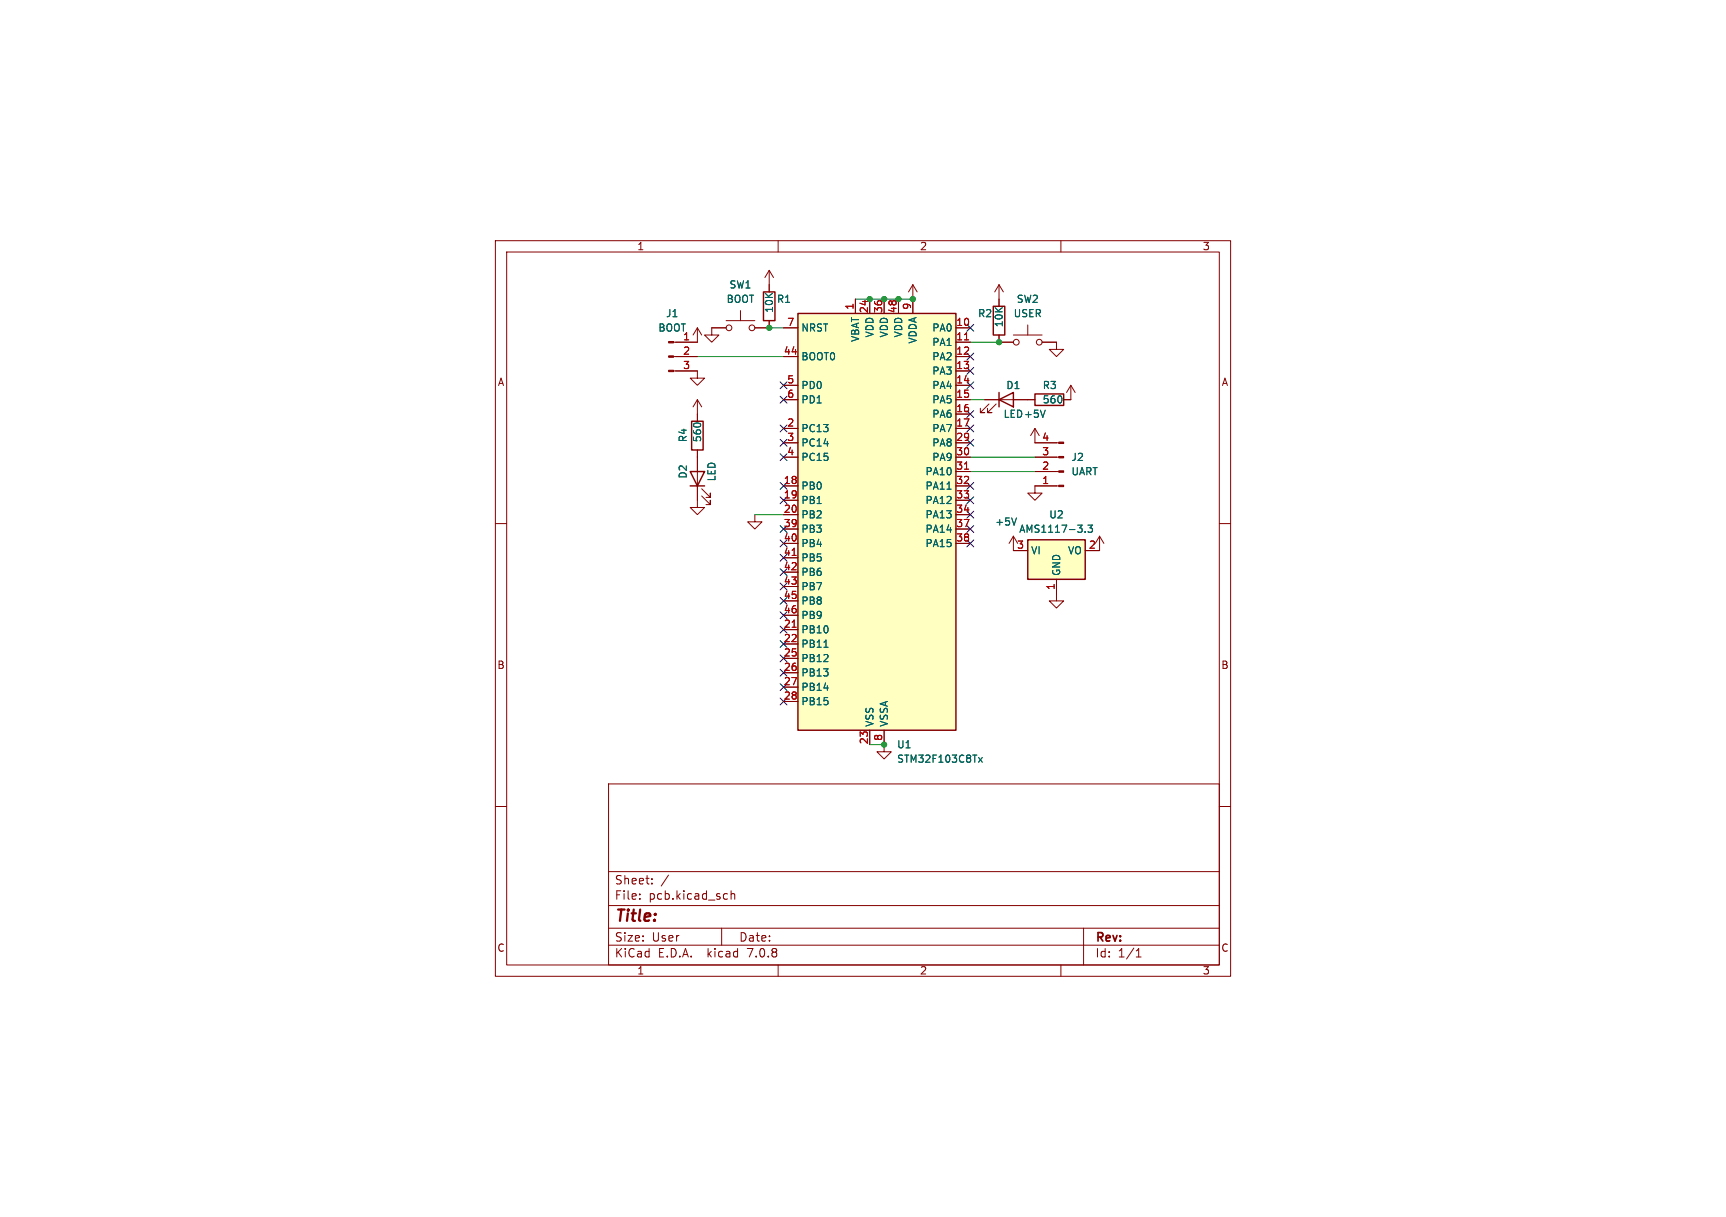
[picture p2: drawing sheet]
<svg xmlns="http://www.w3.org/2000/svg" width="210mm" height="148mm" viewBox="0 0 210 148" stroke-linecap="round" stroke-linejoin="round" font-family="sans-serif">
<g fill="none" stroke="#840000" stroke-width=".12">
<path d="M60.3 29.3h89.4v89.4h-89.4zM61.6 30.6h86.8v86.8h-86.8zM84.8 39.9v1.7h-2.9M84.8 39.9l-.5 .8M84.8 39.9l.6 .8M88.3 39.9h-1.7v.8h.9l-.9 .9-.9-.9h.9M88.3 39h3.5M90.1 37.8v1.2M93.6 39v.9h-1.8M93.6 32.9l-.5 .9M93.6 32.9v2.6M93.6 32.9l.5 .9"/>
<path d="M94.7 29.3v1.3M95.3 39.9h1.8M104.1 36.4v1.7M105.8 36.4v1.7M107.6 36.4v1.7M109.3 36.4v1.7M111.1 34.6v3.5M111.1 34.6l-.6 .9M111.1 34.6l.5 .9M116.3 39.9h1.8M121.6 34.6v2.6M121.6 34.6l-.6 .9"/>
<path d="M121.6 34.6l.5 .9M125 39.5v1.2M129.1 29.3v1.3M81.9 45.1h2.9v.9h.9l-.9 .9-.8-.9h.8M81.9 43.4h2.9M84.8 54.7v7h.9l-.9 .9-.8-.9h.8M84.8 48.6v2.6M84.8 48.6l-.5 .9M84.8 48.6l.6 .9M85.4 59.4l1 1.1v-.5v.5h-.5M95.3 43.4h1.8M95.3 46.9h1.8"/>
<path d="M95.3 48.6h1.8M95.3 52.1h1.8M95.3 59.1h1.8M95.3 53.8h1.8M95.3 55.6h1.8M116.3 41.6h1.8M116.3 43.4h1.8M116.3 45.1h1.8M116.3 46.9h1.8M116.3 48.6h1.8M116.3 50.4h1.8M116.3 52.1h1.8"/>
<path d="M116.3 59.1h1.8M116.3 53.8h1.8M116.3 55.6h1.8M116.3 57.3h1.8M119.8 48.6h6.1M120.3 49.1l-1 1.1h.5h-.5v-.5M121.2 49.1l-1 1.1h.5h-.5v-.5M121.6 40.7v.9h1.7M123.3 40.7h3.5M125.9 52.1v1.7h2.9M125.9 55.6h2.9M125.9 57.3h2.9"/>
<path d="M125.9 52.1l-.5 .9M125.9 52.1l.5 .9M126.8 41.6h1.7v.9h.9l-.9 .9-.8-.9h.8M128.8 59.1h-2.9v.9h.9l-.9 .8-.9-.8h.9M130.3 46.9v1.7h-.9M130.3 46.9l-.5 .8M130.3 46.9l.5 .8M60.3 63.7h1.3M85.4 60.3l1 1.1v-.6v.6h-.5M91.8 62.6v.9h.9l-.9 .8-.8-.8h.8M95.3 60.8h1.8M95.3 62.6h1.8"/>
<path d="M95.3 76.6h1.8M95.3 78.3h1.8M95.3 64.3h1.8M95.3 66.1h1.8M95.3 67.8h1.8M95.3 69.6h1.8M95.3 71.3h1.8M95.3 73.1h1.8M95.3 74.8h1.8M116.3 60.8h1.8M116.3 62.6h1.8M116.3 64.3h1.8"/>
<path d="M116.3 66.1h1.8M123.3 65.2v1.8h1.7M123.3 65.2l-.5 .9M123.3 65.2l.5 .9M128.5 70.5v2.6h.9l-.9 .8-.8-.8h.8M133.8 65.2v1.8h-1.8M133.8 65.2l-.5 .9M133.8 65.2l.5 .9M148.4 63.7h1.3M60.3 98.1h1.3M74 95.3h74.4v22.1h-74.4zM95.3 80.1h1.8"/>
<path d="M95.3 81.8h1.8M95.3 83.6h1.8M95.3 85.3h1.8M105.8 88.8v1.8M107.6 88.8v2.6h.8l-.8 .9-.9-.9h.9M148.4 98.1h1.3M74 114.9h74.4M74 112.9h74.4M74 110.1h74.4M74 106h74.4M77.8 109.3v.1M77.8 108.7v.1"/>
<path d="M79.3 107.4v.1M79.3 106.9v.1M81.3 106.4l-.8 1.3M87.8 112.9v2M88.4 108.7h.1M88.5 109.3l-.1 .1M89 108.3v1.1M89 108.8l.1-.1h.2l.1 .7M94.7 117.4v1.3M129.1 117.4v1.3M131.8 112.9v4.5M138.2 116.4h.6"/>
<path d="M138.2 115.6l.3-.3v1.1"/>
<circle cx="88.7" cy="39.9" r=".35"/>
<circle cx="91.5" cy="39.9" r=".35"/>
<circle cx="123.6" cy="41.6" r=".35"/>
<circle cx="126.4" cy="41.6" r=".35"/>
</g>
<path d="M92.9 35.5h1.4v3.5h-1.4zM97.1 38.1h19.2v50.7h-19.2zM120.9 37.2h1.3v3.5h-1.3zM84 57.3h1.7l-.9 1.8zM84 59.1h1.7M84.2 51.2h1.3v3.5h-1.3zM121.6 48.6l1.7-.9v1.8zM121.6 47.7v1.8M125.9 47.9h3.5v1.4h-3.5zM125 65.6h7v4.9h-7z" fill="none" stroke="#840000" stroke-width=".17"/>
<g fill="#ffffc2" stroke="#ffffc2" stroke-width=".12">
<path d="M97.1 38.1h19.2v50.7h-19.2z"/>
<path d="M125 65.6h7v4.9h-7z"/>
</g>
<path d="M117.3 41.3h.5M117.3 57.1h.5M96.4 76.3h.5M96.4 67.5h.5" fill="none" stroke="#a90000" stroke-width=".12"/>
<path d="M115.2 59.5h.5M127.2 49.9l-.3 .9M100.2 78.7h.5M123.7 63l-.3 .9M132 64.7h.1M132.4 63.9h.5l-.3 .3 .3 .1v.4h-.2h-.3M119.1 92.1l.4 .6M119.5 92.1l-.4 .6" fill="none" stroke="#006464" stroke-width=".12"/>
<g fill="#840000" stroke="#840000" stroke-width=".12">
<path d="M81.4 45h.5v.2h-.5z"/>
<path d="M81.4 43.3h.5v.2h-.5z"/>
<path d="M81.4 41.5h.5v.2h-.5z"/>
<path d="M128.8 53.8h.6v.1h-.6z"/>
<path d="M128.8 55.5h.6v.2h-.6z"/>
<path d="M128.8 57.3h.6v.1h-.6z"/>
<path d="M128.8 59h.6v.2h-.6z"/>
</g>
<path d="M93.6 39.9h1.7M104.1 36.4h7M84.8 43.4h10.5M118.1 57.3h7.8M118.1 55.6h7.8M118.1 48.6h1.7M118.1 41.6h3.5M91.8 62.6h3.5M105.8 90.6h1.8" fill="none" stroke="#009600" stroke-width=".12"/>
<g fill="none" stroke="#000084" stroke-width=".12">
<path d="M117.6 39.4l.9 .9M118.5 39.4l-.9 .9M94.9 58.7l.9 .8M94.9 48.2l.9 .8M94.9 55.2l.9 .8M94.9 46.4l.9 .9M94.9 51.7l.9 .8M94.9 53.4l.9 .9M95.8 58.7l-.9 .8M95.8 48.2l-.9 .8M95.8 55.2l-.9 .8M95.8 46.4l-.9 .9"/>
<path d="M95.8 51.7l-.9 .8M95.8 53.4l-.9 .9M117.6 42.9l.9 .9M117.6 46.4l.9 .9M117.6 49.9l.9 .9M117.6 51.7l.9 .8M117.6 58.7l.9 .8M117.6 53.4l.9 .9M117.6 44.7l.9 .8M118.5 49.9l-.9 .9M118.5 58.7l-.9 .8M118.5 44.7l-.9 .8"/>
<path d="M118.5 51.7l-.9 .8M118.5 42.9l-.9 .9M118.5 46.4l-.9 .9M118.5 53.4l-.9 .9M94.9 72.7l.9 .8M94.9 67.4l.9 .9M94.9 70.9l.9 .8M94.9 76.1l.9 .9M94.9 74.4l.9 .8M94.9 60.4l.9 .9M94.9 65.7l.9 .8M94.9 63.9l.9 .9"/>
<path d="M94.9 69.2l.9 .8M94.9 79.6l.9 .9M94.9 77.9l.9 .8M95.8 72.7l-.9 .8M95.8 67.4l-.9 .9M95.8 70.9l-.9 .8M95.8 76.1l-.9 .9M95.8 74.4l-.9 .8M95.8 60.4l-.9 .9M95.8 65.7l-.9 .8M95.8 63.9l-.9 .9M95.8 69.2l-.9 .8"/>
<path d="M95.8 79.6l-.9 .9M95.8 77.9l-.9 .8M117.6 63.9l.9 .9M117.6 62.2l.9 .8M117.6 65.7l.9 .8M117.6 60.4l.9 .9M118.5 63.9l-.9 .9M118.5 62.2l-.9 .8M118.5 65.7l-.9 .8M118.5 60.4l-.9 .9M94.9 81.4l.9 .8M94.9 83.1l.9 .9"/>
<path d="M94.9 84.9l.9 .8M95.8 81.4l-.9 .8M95.8 83.1l-.9 .9M95.8 84.9l-.9 .8"/>
</g>
<g fill="#009600" stroke="#009600" stroke-width=".12">
<circle cx="109.3" cy="36.4" r=".31"/>
<circle cx="111.1" cy="36.4" r=".31"/>
<circle cx="121.6" cy="41.6" r=".31"/>
<circle cx="107.6" cy="36.4" r=".31"/>
<circle cx="105.8" cy="36.4" r=".31"/>
<circle cx="93.6" cy="39.9" r=".31"/>
<circle cx="107.6" cy="90.6" r=".31"/>
</g>
<text font-size="1.9" fill="#840000" x="74.7" y="112.5">Title:</text>
<g font-size="1.4" fill="#840000">
<text x="74.7" y="107.7">Sheet:</text>
<text x="74.7" y="109.6">File:</text>
<text x="78.9" y="109.6">pcb.kicad_sch</text>
<text x="74.7" y="116.6">KiCad</text>
<text x="74.7" y="114.7">Size:</text>
<text x="79.3" y="114.7">User</text>
<text x="80" y="116.6">E.D.A.</text>
<text x="86.2" y="116.6">kicad</text>
<text x="89.9" y="114.7">Date:</text>
<text x="91.1" y="116.6">7.0.8</text>
<text x="133.2" y="114.8">Rev:</text>
<text x="133.2" y="116.6">Id:</text>
<text x="136" y="116.6">1/1</text>
</g>
<g font-size="1.2" fill="#840000">
<text x="77.5" y="30.6">1</text>
<text x="111.9" y="30.6">2</text>
<text x="146.3" y="30.6">3</text>
<text x="60.5" y="47.1">A</text>
<text x="148.6" y="47.1">A</text>
<text x="60.4" y="81.5">B</text>
<text x="148.5" y="81.5">B</text>
<text x="60.4" y="115.9">C</text>
<text x="77.5" y="118.6">1</text>
<text x="111.9" y="118.6">2</text>
<text x="146.3" y="118.6">3</text>
<text x="148.5" y="115.9">C</text>
</g>
<g font-size="1.2" fill="#006464">
<text x="88.7" y="35.2">SW1</text>
<text x="80" y="40.5">BOOT</text>
<text x="81" y="38.7">J1</text>
<text x="88.3" y="37">BOOT</text>
<text x="94.2" y="38.1" transform="rotate(-90 94.2 38.1)">10K</text>
<text x="94.5" y="37">R1</text>
<text x="97.4" y="40.5">NRST</text>
<text x="104.7" y="41.6" transform="rotate(-90 104.7 41.6)">VBAT</text>
<text x="106.4" y="41.1" transform="rotate(-90 106.4 41.1)">VDD</text>
<text x="108.2" y="41.1" transform="rotate(-90 108.2 41.1)">VDD</text>
<text x="109.9" y="41.1" transform="rotate(-90 109.9 41.1)">VDD</text>
<text x="111.7" y="41.9" transform="rotate(-90 111.7 41.9)">VDDA</text>
<text x="113.4" y="40.5">PA0</text>
<text x="118.9" y="38.7">R2</text>
<text x="122.1" y="39.9" transform="rotate(-90 122.1 39.9)">10K</text>
<text x="123.3" y="38.7">USER</text>
<text x="123.6" y="37">SW2</text>
<text x="97.4" y="44">BOOT0</text>
<text x="97.4" y="47.5">PD0</text>
<text x="113.4" y="42.2">PA1</text>
<text x="113.4" y="44">PA2</text>
<text x="113.4" y="45.7">PA3</text>
<text x="113.4" y="47.5">PA4</text>
<text x="122.4" y="47.5">D1</text>
<text x="126.8" y="47.5">R3</text>
<text x="83.7" y="53.8" transform="rotate(-90 83.7 53.8)">R4</text>
<text x="85.4" y="53.8" transform="rotate(-90 85.4 53.8)">560</text>
<text x="97.4" y="52.7">PC13</text>
<text x="97.4" y="49.2">PD1</text>
<text x="113.4" y="49.2">PA5</text>
<text x="113.4" y="50.9">PA6</text>
<text x="113.4" y="52.7">PA7</text>
<text x="122" y="50.9">LED+5V</text>
<text x="126.8" y="49.2">560</text>
<text x="83.7" y="58.3" transform="rotate(-90 83.7 58.3)">D2</text>
<text x="87.2" y="58.6" transform="rotate(-90 87.2 58.6)">LED</text>
<text x="97.4" y="59.7">PB0</text>
<text x="97.4" y="54.4">PC14</text>
<text x="97.4" y="56.2">PC15</text>
<text x="112.5" y="57.9">PA10</text>
<text x="112.5" y="59.7">PA11</text>
<text x="113.4" y="54.4">PA8</text>
<text x="113.4" y="56.2">PA9</text>
<text x="130.3" y="56.2">J2</text>
<text x="130.3" y="57.9">UART</text>
<text x="97.4" y="61.4">PB1</text>
<text x="97.4" y="63.2">PB2</text>
<text x="97.4" y="64.9">PB3</text>
<text x="112.5" y="61.4">PA12</text>
<text x="112.5" y="63.2">PA13</text>
<text x="112.5" y="64.9">PA14</text>
<text x="121" y="64.1">+5V</text>
<text x="123.9" y="64.9">AMS1117-3.3</text>
<text x="127.6" y="63.2">U2</text>
<text x="97.4" y="66.7">PB4</text>
<text x="97.4" y="68.4">PB5</text>
<text x="97.4" y="70.2">PB6</text>
<text x="97.4" y="71.9">PB7</text>
<text x="112.5" y="66.7">PA15</text>
<text x="125.4" y="67.6">VI</text>
<text x="129.1" y="70.1" transform="rotate(-90 129.1 70.1)">GND</text>
<text x="129.9" y="67.6">VO</text>
<text x="97.4" y="77.2">PB10</text>
<text x="97.4" y="73.7">PB8</text>
<text x="97.4" y="75.4">PB9</text>
<text x="97.4" y="78.9">PB11</text>
<text x="97.4" y="80.7">PB12</text>
<text x="97.4" y="82.4">PB13</text>
<text x="97.4" y="84.2">PB14</text>
<text x="97.4" y="85.9">PB15</text>
<text x="106.4" y="88.5" transform="rotate(-90 106.4 88.5)">VSS</text>
<text x="108.2" y="88.5" transform="rotate(-90 108.2 88.5)">VSSA</text>
<text x="109.1" y="91.1">U1</text>
<text x="109.1" y="92.9">STM32F103C8Tx</text>
</g>
<g font-size="1.2" fill="#a90000">
<text x="83.1" y="41.4">1</text>
<text x="95.7" y="39.7">7</text>
<text x="103.9" y="37.7" transform="rotate(-90 103.9 37.7)">1</text>
<text x="105.6" y="38.1" transform="rotate(-90 105.6 38.1)">24</text>
<text x="107.4" y="38.1" transform="rotate(-90 107.4 38.1)">36</text>
<text x="109.1" y="38.1" transform="rotate(-90 109.1 38.1)">48</text>
<text x="110.9" y="37.7" transform="rotate(-90 110.9 37.7)">9</text>
<text x="116.3" y="39.7">10</text>
<text x="116.3" y="41.4">11</text>
<text x="83.1" y="43.2">2</text>
<text x="83.1" y="44.9">3</text>
<text x="95.3" y="43.2">44</text>
<text x="95.7" y="46.7">5</text>
<text x="116.3" y="43.2">12</text>
<text x="116.3" y="44.9">13</text>
<text x="116.3" y="46.7">14</text>
<text x="95.7" y="51.9">2</text>
<text x="95.7" y="53.7">3</text>
<text x="95.7" y="48.4">6</text>
<text x="116.3" y="48.4">15</text>
<text x="116.3" y="50.2">16</text>
<text x="116.3" y="51.9">17</text>
<text x="116.3" y="53.7">29</text>
<text x="126.7" y="53.7">4</text>
<text x="95.3" y="58.9">18</text>
<text x="95.7" y="55.4">4</text>
<text x="116.3" y="55.4">30</text>
<text x="116.3" y="57.2">31</text>
<text x="116.3" y="58.9">32</text>
<text x="126.7" y="58.9">1</text>
<text x="126.7" y="57.2">2</text>
<text x="126.7" y="55.4">3</text>
<text x="95.3" y="60.7">19</text>
<text x="95.3" y="62.4">20</text>
<text x="95.3" y="64.2">39</text>
<text x="95.3" y="65.9">40</text>
<text x="116.3" y="60.7">33</text>
<text x="116.3" y="62.4">34</text>
<text x="116.3" y="64.2">37</text>
<text x="116.3" y="65.9">38</text>
<text x="95.3" y="67.7">41</text>
<text x="95.3" y="69.4">42</text>
<text x="95.3" y="71.2">43</text>
<text x="123.7" y="66.8">3</text>
<text x="128.4" y="71.8" transform="rotate(-90 128.4 71.8)">1</text>
<text x="132.4" y="66.8">2</text>
<text x="95.3" y="76.4">21</text>
<text x="95.3" y="72.9">45</text>
<text x="95.3" y="74.6">46</text>
<text x="95.3" y="78.1">22</text>
<text x="95.3" y="79.9">25</text>
<text x="95.3" y="81.6">26</text>
<text x="95.3" y="83.4">27</text>
<text x="95.3" y="85.1">28</text>
<text x="105.6" y="90.6" transform="rotate(-90 105.6 90.6)">23</text>
<text x="107.4" y="90.2" transform="rotate(-90 107.4 90.2)">8</text>
</g>
</svg>
